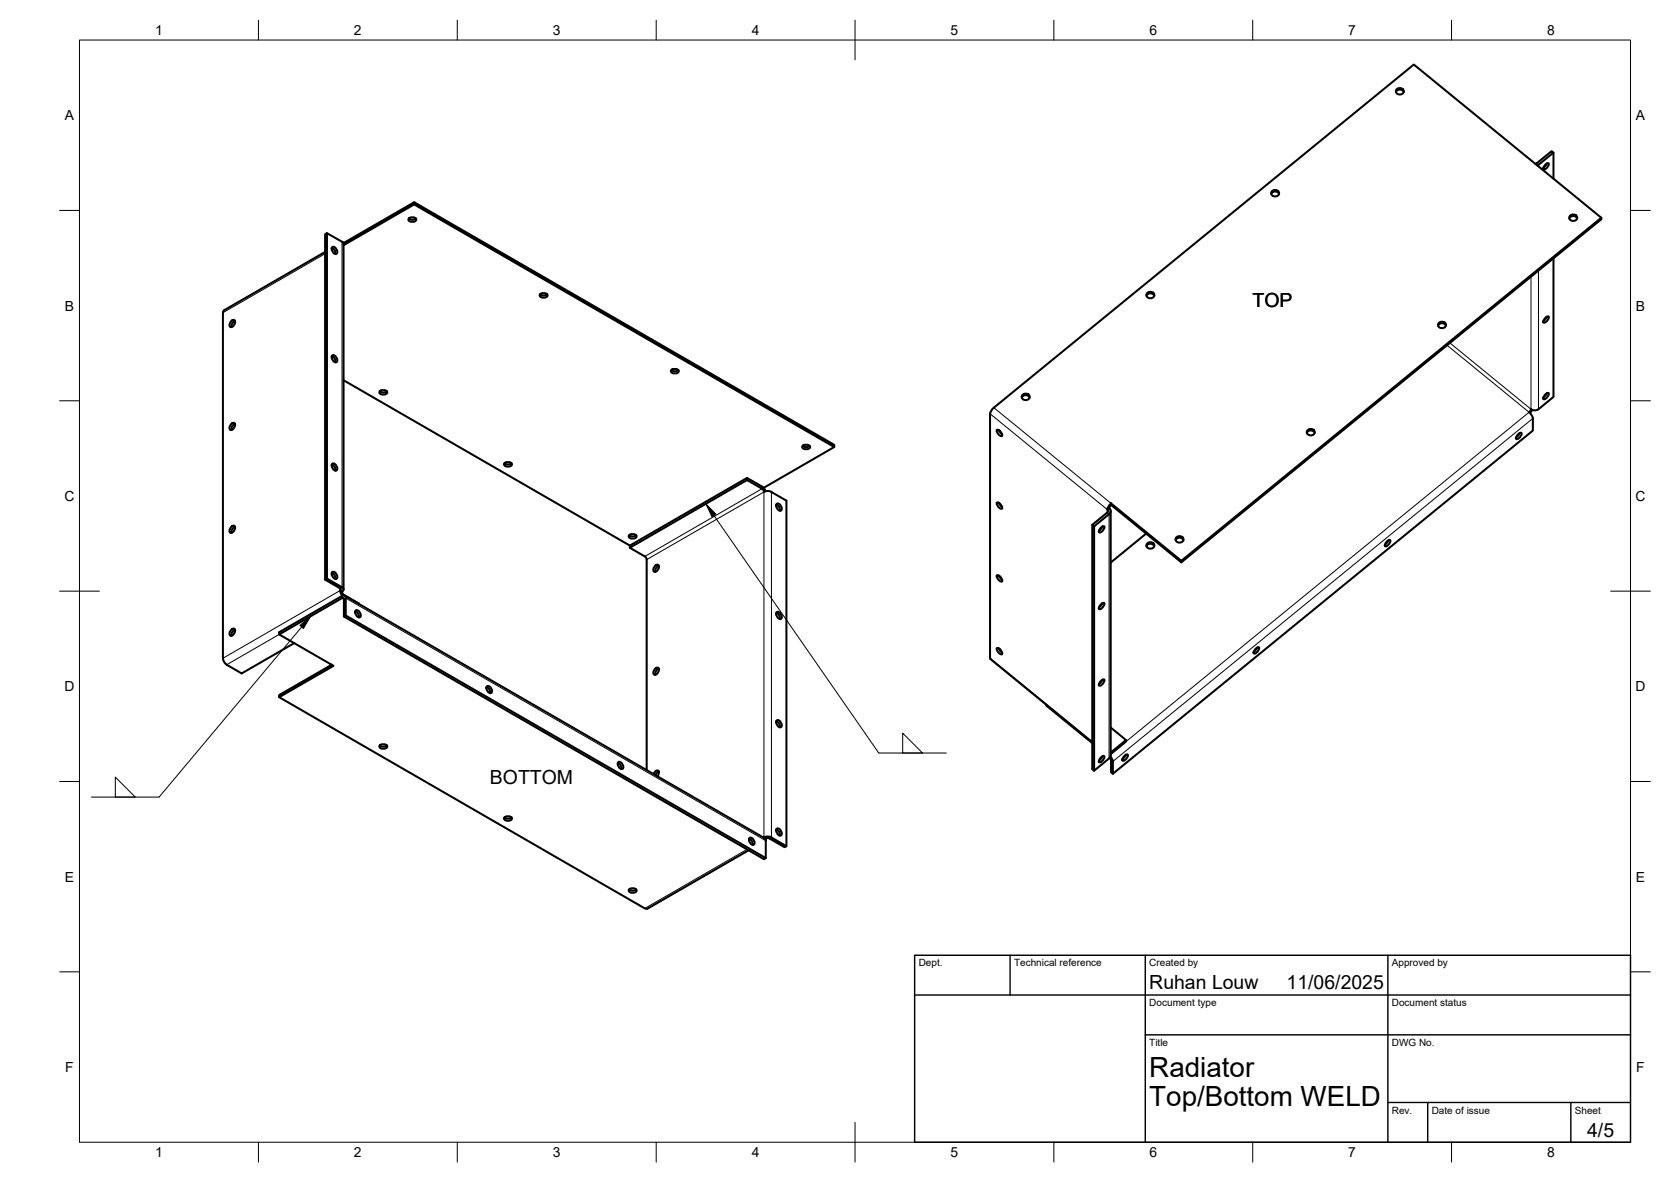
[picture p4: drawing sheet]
<svg xmlns="http://www.w3.org/2000/svg" width="420mm" height="297mm" viewBox="0 0 420 297" stroke-linecap="round" stroke-linejoin="round" font-family="sans-serif">
<!-- layer: Visible -->
<g fill="none" stroke="#000" stroke-width=".51">
<path d="M351 23.1a1.08 1.08 0 0 1 1-.6 1.08 1.08 0 0 1 .9 .6M351.3 22.4a.89 .89 0 0 1 1.4-.1 .89 .89 0 0 1-.4 1.4 .87 .87 0 0 1-1.1-.2 .87 .87 0 0 1 .1-1.1zM390.6 38.4v6.5M82.2 58.6l-.5 .3v86.8M102.8 55l.9-.4a.73 .73 0 0 1 .9 .8l-.9 .4a.73 .73 0 0 1-.9-.8zM102.8 54.9l.9 .3 .9-.3M104.1 50.8l105.7 61v.5l-105.7-60.9M319.6 48.7a1.08 1.08 0 0 1 1-.6 1.08 1.08 0 0 1 1 .6M319.9 48a.89 .89 0 0 1 1.4-.1 .89 .89 0 0 1-.3 1.4 .87 .87 0 0 1-1.1-.2 .87 .87 0 0 1 0-1.1zM386.1 41.2l4-3.2 .5 .4-4 3.2M388.5 41.5l.5-.5h.4a1.42 1.42 0 0 1-1.3 1.6v-.5zM388.9 41.1l-.8 1"/>
<path d="M394.6 54.9a1.08 1.08 0 0 1 1-.6 1.08 1.08 0 0 1 1 .6M394.9 54.1a.89 .89 0 0 1 1.4 0 .89 .89 0 0 1-.3 1.4 .87 .87 0 0 1-1.2-.2 .87 .87 0 0 1 .1-1.2zM402.6 54.7l-47.1-38.5-105.6 86.3M56.4 78l-.3 .6-.1 86.8M81.7 63.3l-25.4 14.7M83.4 62.3l.7 .6 .2 .9M83.5 62.3h-.1M83.6 62.1a1.16 1.16 0 0 1 1 1.7 1.16 1.16 0 0 1-1-1.7zM86 60.8l-3.8-2.2v86.8M86 60.7l.4 .6M86.2 60.9l.3 .1M86.4 61.3v86.8"/>
<path d="M86.4 61.5l.1 .1M86.5 61l17.6-10.2v.6l-17.6 10.2zM135.8 74l.9-.4a.73 .73 0 0 1 .9 .8l-.9 .4a.73 .73 0 0 1-.9-.8zM135.8 74l.9 .3 .9-.3M288.3 74.3a1.08 1.08 0 0 1 1-.6 1.08 1.08 0 0 1 .9 .6M288.5 73.6a.89 .89 0 0 1 1.4-.1 .89 .89 0 0 1-.3 1.4 .87 .87 0 0 1-1.1-.2 .87 .87 0 0 1 0-1.1zM388.5 80l.5-.5h.4a1.42 1.42 0 0 1-1.3 1.6v-.5zM388.9 79.6l-.8 1M390.6 64.9v34.8l-3.8 3.1a1.53 1.53 0 0 1-1.8 0l-.5 .8 .7 .9 .2 .6M58.1 80.7l.8-.3a1.16 1.16 0 0 1-1 1.8 1 1 0 0 1 .2-1.5zM59.1 80.7l-.7 .6-.2 .9M83.4 89.5l.7 .6 .2 1"/>
<path d="M83.6 89.3a1.16 1.16 0 0 1 1 1.7 1.16 1.16 0 0 1-1-1.7zM86.4 95.6l72 41.5M95.5 98.4l.9-.4a.73 .73 0 0 1 .9 .8l-.9 .4a.73 .73 0 0 1-.9-.8zM95.5 98.3l.9 .3 .9-.3M168.8 93.1l.9-.4a.73 .73 0 0 1 .9 .8l-.9 .4a.73 .73 0 0 1-.9-.8zM168.8 93l.9 .3 .9-.3M256.9 99.9a1.08 1.08 0 0 1 1-.6 1.08 1.08 0 0 1 1 .6M257.2 99.2a.89 .89 0 0 1 1.4-.1 .89 .89 0 0 1-.3 1.4 .87 .87 0 0 1-1.1-.2 .87 .87 0 0 1 0-1.1zM361.6 81.8a1.08 1.08 0 0 1 1-.6 1.08 1.08 0 0 1 1 .6M361.9 81.1a.89 .89 0 0 1 1.4-.1 .89 .89 0 0 1-.3 1.4 .87 .87 0 0 1-1.2-.2 .87 .87 0 0 1 .1-1.1zM388.5 99.2l.5-.4h.4a1.42 1.42 0 0 1-1.3 1.5v-.4zM388.9 98.8l-.8 1.1"/>
<path d="M58.1 106.6l.8-.3a1.16 1.16 0 0 1-1 1.7 1 1 0 0 1 .2-1.4zM59.1 106.5l-.7 .6-.2 1M83.4 116.7l.7 .6 .2 1M83.6 116.5a1.16 1.16 0 0 1 1 1.7 1.16 1.16 0 0 1-1-1.7zM126.8 116.5l.9-.4a.73 .73 0 0 1 1 .8l-1 .4a.73 .73 0 0 1-.9-.8zM126.8 116.4l.9 .3 .9-.3M201.8 112.1l.9-.4a.73 .73 0 0 1 .9 .8l-.9 .4a.73 .73 0 0 1-.9-.8zM201.8 112.1l.9 .3 .9-.3M209.8 112.3l-17.8 10.3M248.9 104v61.4M249.9 102.4l-.8 1-.1 .6M250.6 108a1.42 1.42 0 0 1 1.4 1.6 1.42 1.42 0 0 1-1.4-1.6z"/>
<path d="M251.1 108.1l.9 1M328.6 108.8a1.08 1.08 0 0 1 1-.6 1.08 1.08 0 0 1 1 .6M328.9 108a.89 .89 0 0 1 1.4 0 .89 .89 0 0 1-.3 1.4 .87 .87 0 0 1-1.2-.2 .87 .87 0 0 1 .1-1.2zM381.6 109.2l.6-.4h.4a1.42 1.42 0 0 1-1.4 1.5v-.4zM382.1 108.8l-.9 1.1M385.3 103l-.6 .8M385.4 105.1v3.1l-105.6 86.2M58.1 132.4l.8-.3a1.16 1.16 0 0 1-1 1.8 1 1 0 0 1 .2-1.5zM59.1 132.4l-.7 .6-.2 .9M158.1 134.6l1-.4a.73 .73 0 0 1 .9 .8l-.9 .4a.73 .73 0 0 1-1-.8zM158.2 134.5l.9 .3 .9-.3M158.4 137.1v.6l3.7 2.1"/>
<path d="M162.2 139.8l.4 .8v52.9M187.8 120.6v-.5l3.8 2.2 .5 .5 .4 .7M187.8 120.1l-29.4 17M192.1 123.6l1.1-.2 .8 .2M192.1 123.6l-.5-.8-3.8-2.2-29.4 17.1M194 123.6l3.7 2.2v86.8M195.2 126.8l.7 .6 .2 .9M195.4 126.6a1.16 1.16 0 0 1 1 1.7 1.16 1.16 0 0 1-1-1.7zM250.6 126.3a1.42 1.42 0 0 1 1.4 1.5 1.42 1.42 0 0 1-1.4-1.5zM251.1 126.4l.9 1M274.6 131.9v61.4l.5 .4 3.8-3.1M276.7 132.7l.6-.4h.4a1.42 1.42 0 0 1-1.4 1.5v-.5z"/>
<path d="M277.2 132.3l-.9 1.1M278.4 128a.47 .47 0 0 1 0 .8l-3.8 3.1 .5 .4M278.9 129.2l-3.8 3.1v61.4M278.9 127.7l-.5 .3M279.3 128.4v61.4l-.4 .8M279.4 126.5l17.6 14.4v.4l-17.6-14.4zM279.4 126.5l-.8 .9-.2 .6M279.4 126.9a.81 .81 0 0 0-.1 1.3l-.2 .7-.2 .3M288.2 134.1l-8.9 7.3M288.3 137.3a1.08 1.08 0 0 1 1-.7 1.08 1.08 0 0 1 .9 .7M288.5 136.5a.89 .89 0 0 1 1.4 0 .89 .89 0 0 1-.3 1.3 .87 .87 0 0 1-1.1-.2 .87 .87 0 0 1 0-1.1zM295.6 135.7a1.08 1.08 0 0 1 1-.6 1.08 1.08 0 0 1 1 .6"/>
<path d="M295.9 135a.89 .89 0 0 1 1.4-.1 .89 .89 0 0 1-.3 1.4 .87 .87 0 0 1-1.2-.2 .87 .87 0 0 1 .1-1.1zM348.6 136.2l.6-.5h.4a1.42 1.42 0 0 1-1.4 1.6v-.5zM349.1 135.8l-.9 1M58.1 158.3l.8-.3a1.16 1.16 0 0 1-1 1.7 1 1 0 0 1 .2-1.4zM59.1 158.2l-.7 .7-.2 .9M83.4 144l.7 .6 .2 .9M83.6 143.7a1.16 1.16 0 0 1 1 1.8 1.16 1.16 0 0 1-1-1.8zM85.5 147.9l-3.8-2.2 .5-.3 3.8 2.2 .4 .5-.4 .6M85.5 148.4l.5 .3M85.5 147.8l.2 .4a1.16 1.16 0 0 0 .4 1.5M86 149.8l-15.8 9.1v.5l13.7 7.9-13.7 7.9v-.5l13.2-7.6M86 148.7l.5 .8 3.7 2.3"/>
<path d="M86 149.8l.7-.1 .3 .6-.1 4.4-.4 .2v-4.3M86.5 150.6l-.3-.4-.2 .1-15.8 9.1M86.7 149.7l105.6 61 .3 .6v4.3l-.5 .3-105.6-61M86.9 154.7l105.7 60.9M89.3 153.6l.7 .6 .2 .9M89.5 153.4a1.16 1.16 0 0 1 1 1.7 1.16 1.16 0 0 1-1-1.7zM164.7 142.2l.8-.3a1.16 1.16 0 0 1-1 1.8 1 1 0 0 1 .2-1.5zM165.7 142.2l-.8 .6-.1 .9M195.2 154l.7 .6 .2 .9M195.4 153.8a1.16 1.16 0 0 1 1 1.7 1.16 1.16 0 0 1-1-1.7zM250.6 144.6a1.42 1.42 0 0 1 1.4 1.5 1.42 1.42 0 0 1-1.4-1.5zM251.1 144.6l.9 1.1"/>
<path d="M276.7 152l.6-.5h.4a1.42 1.42 0 0 1-1.4 1.6v-.5zM277.2 151.6l-.9 1M297 140.9l105.6-86.2v.4l-105.6 86.2M56.1 165.4l.4 1.1 .5 .5M70.2 175.2l91.9 53.1M74 161.6l-13.2 7.6-3.8-2.1M122.3 172.7l.7 .6 .2 .9M122.5 172.4a1.16 1.16 0 0 1 1 1.8 1.16 1.16 0 0 1-1-1.8zM164.7 168.1l.8-.3a1.16 1.16 0 0 1-1 1.7 1 1 0 0 1 .2-1.4zM165.7 168l-.8 .7-.1 .9M249 165.4l.1 .2 25.5 20.9M250.6 162.9a1.42 1.42 0 0 1 1.4 1.5 1.42 1.42 0 0 1-1.4-1.5z"/>
<path d="M251.1 162.9l.9 1.1M251.7 163.5l-.2 .1M263.1 177.1v.2l11.5 9.4M276.7 171.2l.6-.4h.4a1.42 1.42 0 0 1-1.4 1.5v-.5zM277.2 170.8l-.9 1.1M315.6 163.1l.6-.4h.4a1.42 1.42 0 0 1-1.4 1.5v-.4zM316.1 162.7l-.8 1.1M95.5 187.4l.9-.4a.73 .73 0 0 1 .9 .8l-.9 .4a.73 .73 0 0 1-.9-.8zM95.5 187.3l.9 .3 .9-.3M155.3 191.7l.7 .6 .2 .9M155.5 191.5a1.16 1.16 0 0 1 1 1.7 1.16 1.16 0 0 1-1-1.7zM164.3 194.5l.4-.5a.57 .57 0 0 1 .8-.3 .57 .57 0 0 1 .1 .8l-.3 .6"/>
<path d="M165.7 193.9l-.5 .3-.4 .6M195.2 181.2l.7 .6 .2 1M195.4 181a1.16 1.16 0 0 1 1 1.7 1.16 1.16 0 0 1-1-1.7zM276.7 190.5l.6-.5h.4a1.42 1.42 0 0 1-1.4 1.5v-.4zM277.2 190.1l-.9 1M279.1 190.4l.3 .6v3.1l.4 .3v-3M279.2 190.1l.6 1.2M279.3 182.8l3.8 3.2-3.8 3.1M279.4 189.4l-.1 .1M282.6 190.1l.6-.5h.4a1.42 1.42 0 0 1-1.4 1.6v-.5zM283.1 189.7l-.9 1M283.1 186v.4l-3.7 3"/>
<path d="M126.8 205.5l.9-.4a.73 .73 0 0 1 1 .8l-1 .4a.73 .73 0 0 1-.9-.8zM126.8 205.4l.9 .3 .9-.3M188.2 213.7l-25.4 14.7M188.4 210.8l.7 .6 .1 .9M188.5 210.5a1.16 1.16 0 0 1 1 1.8 1.16 1.16 0 0 1-1-1.8zM192.1 210.4l.7-.2 .8 .1 4.1 2.3-.4 .3-3.8-2.2h-.9M192.1 210.5h.1M192.1 210.5l.5 .2M192.6 210.7l-.1 .3M195.2 208.5l.7 .6 .2 .9M195.4 208.2a1.16 1.16 0 0 1 1 1.8 1.16 1.16 0 0 1-1-1.8zM158.1 223.6l1-.4a.73 .73 0 0 1 .9 .8l-.9 .4a.73 .73 0 0 1-1-.8z"/>
<path d="M158.2 223.5l.9 .3 .9-.3M162.1 228.3h.7"/>
</g>
<!-- layer: Visible Narrow -->
<g fill="none" stroke="#000" stroke-width=".25">
<path d="M386.8 41.4v.4M81.7 63.8l-25.7 14.8M83.8 62.6l-.4 .2M86 60.8v86.8l-.5 .3v.5l-29.5 17M86.5 61.6h-.1M385 69.5v33.3l-20.4-16.6M386.8 68v34.8M363.9 86.8l20.6 16.8-105.2 85.9M248.9 104l29.5 24v.8l.5 .4v61.4M249.9 102.5l29.5 24M385.4 105.1l-105.6 86.3-.4-.4M191.6 122.3v.5l-29.5 17"/>
<path d="M194 123.6v86.9l-.5 .2M70.2 159.4l-13.2 7.7M86 149.8v.5l.5 .3 .4-.3 105.7 61M86.5 149.5v.1M162.6 140.6l29.5-17-.1 86.9M248.9 165.4l25.7 21M279.3 189l.1 .4M187.8 213.5l-25.7 14.8"/>
</g>
<!-- layer: BORDER -->
<g fill="none" stroke="#000" stroke-width=".25">
<path d="M20 10.1h390v276.9h-390zM65 5.1v5M115 5.1v5M165 5.1v5M215 5.1v10M265 5.1v5M315 5.1v5M365 5.1v5M15 52.9h5M410 52.9h5M15 100.7h5M410 100.7h5"/>
<path d="M15 148.6h10M405 148.6h10M15 196.4h5M410 196.4h5M15 244.2h5M410 244.2h5M65 287v5M115 287v5M165 287v5M215 282.1v9.9M265 287v5M315 287v5"/>
<path d="M365 287v5"/>
</g>
<!-- layer: TITLEBLOCK -->
<path d="M230 240.1h180v46.9h-180zM230 250h180M254 240.1v9.9M288 240.1v46.9M349 240.1v46.9M288 260.1h122M349 277.1h61M359 277.1v9.9M395 277.1v9.9" fill="none" stroke="#000" stroke-width=".36"/>
<path d="M179.5 129.5l41.5 59.7h17M75.9 157.6l-35.9 42.7h-17M29 195.3l5 5h-5zM227 184.2l5 5h-5z" fill="none" stroke="#000" stroke-width=".25"/>
<path d="M177.5 126.6l2.5 2.6-1 .6zM75.4 157.2l2.7-2.3-1.8 3z" fill="#000" stroke="#000" stroke-width=".25"/>
<g font-size="7">
<text x="289" y="270.6">Radiator</text>
<text x="289" y="278.1">Top/Bottom WELD</text>
</g>
<g font-size="4.9">
<text x="315" y="77.1">TOP</text>
<text x="123.2" y="197">BOTTOM</text>
<text x="289" y="248.5">Ruhan Louw</text>
<text x="323.5" y="248.5">11/06/2025</text>
<text x="399.1" y="285.7">4/5</text>
</g>
<g font-size="3.5">
<text x="39" y="8.8">1</text>
<text x="89" y="8.8">2</text>
<text x="139" y="8.8">3</text>
<text x="189" y="8.8">4</text>
<text x="239" y="8.8">5</text>
<text x="289" y="8.8">6</text>
<text x="339" y="8.8">7</text>
<text x="389" y="8.8">8</text>
<text x="16.3" y="30.2">A</text>
<text x="411.3" y="30.2">A</text>
<text x="16.3" y="78">B</text>
<text x="411.3" y="78">B</text>
<text x="16.2" y="125.9">C</text>
<text x="411.2" y="125.9">C</text>
<text x="16.2" y="173.7">D</text>
<text x="411.2" y="173.7">D</text>
<text x="16.3" y="221.6">E</text>
<text x="411.3" y="221.6">E</text>
<text x="16.4" y="269.4">F</text>
<text x="411.4" y="269.4">F</text>
<text x="39" y="290.8">1</text>
<text x="89" y="290.8">2</text>
<text x="139" y="290.8">3</text>
<text x="189" y="290.8">4</text>
<text x="239" y="290.8">5</text>
<text x="289" y="290.8">6</text>
<text x="339" y="290.8">7</text>
<text x="389" y="290.8">8</text>
</g>
<g font-size="2.5">
<text x="231" y="242.9">Dept.</text>
<text x="255" y="242.9">Technical reference</text>
<text x="289" y="242.9">Created by</text>
<text x="350" y="242.9">Approved by</text>
<text x="289" y="252.8">Document type</text>
<text x="350" y="252.8">Document status</text>
<text x="289" y="262.9">Title</text>
<text x="350" y="262.9">DWG No.</text>
<text x="350" y="279.9">Rev.</text>
<text x="360" y="279.9">Date of issue</text>
<text x="396" y="279.9">Sheet</text>
</g>
</svg>
